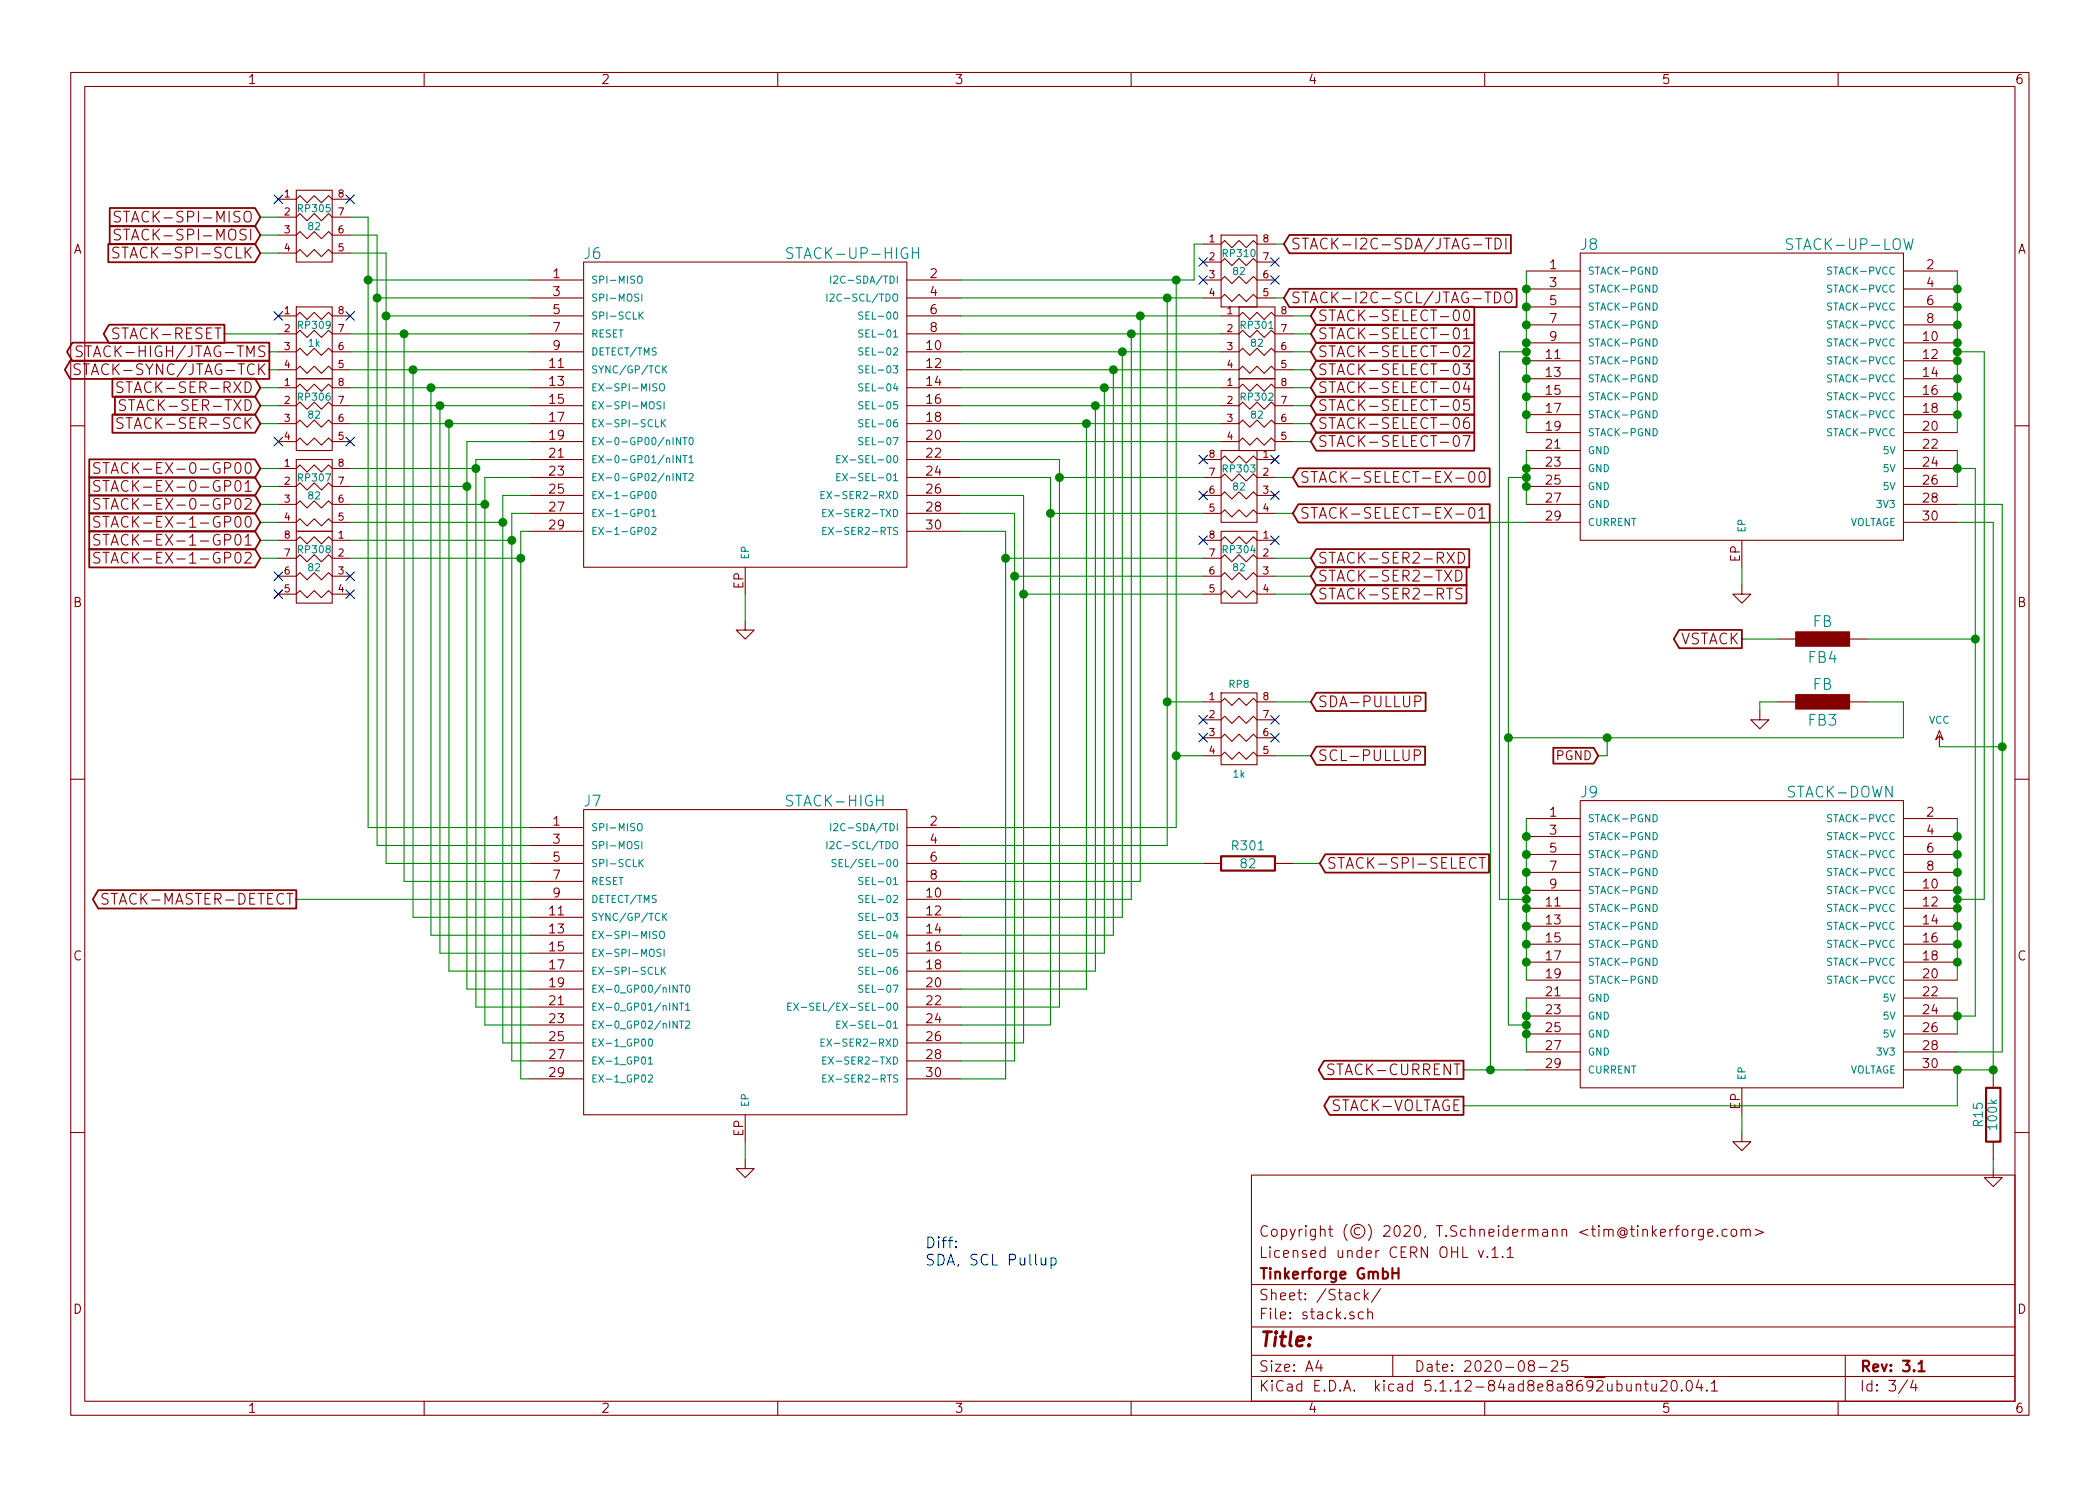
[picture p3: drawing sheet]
EESchema Schematic File Version 4
EELAYER 30 0
EELAYER END
$Descr A4 11693 8268
encoding utf-8
Sheet 3 4
Title ""
Date "2020-08-25"
Rev "3.1"
Comp "Tinkerforge GmbH"
Comment1 "Licensed under CERN OHL v.1.1"
Comment2 "Copyright (©) 2020, T.Schneidermann <tim@tinkerforge.com>"
Comment3 ""
Comment4 ""
$EndDescr
$Comp
L tinkerforge:VCC #PWR073
U 1 1
P 10800 4150
F 0 "#PWR073" H 10800 4350 40  0001 C CNN
F 1 "VCC" H 10800 4300 40  0000 C CNN
F 2 "" H 10800 4150 60  0001 C CNN
F 3 "" H 10800 4150 60  0001 C CNN
	1    10800 4150
	1    0    0    -1  
$EndComp
Connection ~ 11100 5950
Wire Wire Line
	11100 6500 11100 6450
Wire Wire Line
	7100 3900 7300 3900
Wire Wire Line
	6700 4200 6550 4200
Wire Wire Line
	1650 5000 2950 5000
Wire Wire Line
	5600 2950 5600 3100
Wire Wire Line
	5600 6000 5350 6000
Wire Wire Line
	5350 5800 5700 5800
Wire Wire Line
	5700 5800 5700 3300
Wire Wire Line
	5900 2550 5900 2650
Wire Wire Line
	5900 5600 5350 5600
Connection ~ 6100 2250
Wire Wire Line
	6100 2250 6100 5400
Wire Wire Line
	6100 5400 5350 5400
Connection ~ 6200 2050
Wire Wire Line
	6200 2050 6200 5200
Wire Wire Line
	6200 5200 5350 5200
Connection ~ 6300 1850
Wire Wire Line
	6300 1850 6300 5000
Wire Wire Line
	6300 5000 5350 5000
Wire Wire Line
	6550 4600 5350 4600
Wire Wire Line
	2950 2150 2400 2150
Wire Wire Line
	2950 1850 2250 1850
Wire Wire Line
	2950 2250 2450 2250
Wire Wire Line
	5350 2850 5650 2850
Wire Wire Line
	2950 5300 2450 5300
Wire Wire Line
	2450 5300 2450 2250
Wire Wire Line
	2600 5500 2950 5500
Wire Wire Line
	2950 5700 2700 5700
Wire Wire Line
	2700 5700 2700 2800
Wire Wire Line
	2950 5900 2850 5900
Wire Wire Line
	2850 5900 2850 3000
Wire Wire Line
	4150 3450 4150 3300
Wire Wire Line
	9700 3250 9700 3150
Wire Wire Line
	10900 2800 11150 2800
Wire Wire Line
	11150 2800 11150 4150
Wire Wire Line
	11150 5850 10900 5850
Wire Wire Line
	10900 5650 11000 5650
Wire Wire Line
	2950 4600 2050 4600
Wire Wire Line
	2050 4600 2050 1550
Wire Wire Line
	2950 4800 2150 4800
Wire Wire Line
	2150 4800 2150 1750
Wire Wire Line
	2950 1750 2150 1750
Wire Wire Line
	8350 1950 8350 5000
Connection ~ 11000 3550
Connection ~ 8300 5950
Wire Wire Line
	8300 5950 8300 2900
Wire Wire Line
	8300 2900 8500 2900
Wire Wire Line
	10900 6150 10900 5950
Wire Wire Line
	10900 6150 8150 6150
Connection ~ 8500 1950
Wire Wire Line
	8350 1950 8500 1950
Connection ~ 8500 5000
Wire Wire Line
	8350 5000 8500 5000
Connection ~ 8500 2650
Wire Wire Line
	8500 2650 8400 2650
Connection ~ 8500 5700
Wire Wire Line
	8400 5700 8500 5700
Connection ~ 8500 5750
Connection ~ 10900 4750
Connection ~ 10900 4950
Connection ~ 10900 5150
Connection ~ 10900 5350
Connection ~ 8500 5350
Connection ~ 8500 5250
Wire Wire Line
	8500 5450 8500 5350
Connection ~ 8500 5050
Connection ~ 8500 5150
Connection ~ 8500 4950
Connection ~ 8500 4750
Connection ~ 10900 2600
Connection ~ 8500 2700
Wire Wire Line
	8500 2500 8500 2600
Connection ~ 10900 2200
Connection ~ 10900 2000
Connection ~ 10900 1700
Connection ~ 8500 2200
Connection ~ 8500 2000
Connection ~ 8500 1800
Connection ~ 8500 1600
Connection ~ 8500 1700
Connection ~ 8500 1900
Connection ~ 8500 2100
Wire Wire Line
	8500 1500 8500 1600
Connection ~ 8500 2300
Connection ~ 10900 1600
Connection ~ 10900 1800
Connection ~ 10900 1900
Connection ~ 10900 2100
Wire Wire Line
	10900 1500 10900 1600
Connection ~ 10900 2300
Connection ~ 8500 2600
Wire Wire Line
	10900 2500 10900 2600
Connection ~ 8500 4650
Connection ~ 8500 4850
Connection ~ 10900 5250
Connection ~ 10900 5050
Connection ~ 10900 4850
Wire Wire Line
	10900 5450 10900 5350
Connection ~ 10900 4650
Connection ~ 10900 5650
Wire Wire Line
	8500 5850 8500 5750
Connection ~ 8500 5650
Wire Wire Line
	10900 5000 11050 5000
Connection ~ 10900 5000
Wire Wire Line
	11050 5000 11050 1950
Wire Wire Line
	11050 1950 10900 1950
Connection ~ 10900 1950
Wire Wire Line
	8150 5950 8300 5950
Wire Wire Line
	10900 2900 11100 2900
Wire Wire Line
	11100 2900 11100 5950
Wire Wire Line
	11100 5950 10900 5950
Wire Wire Line
	2950 1650 2100 1650
Wire Wire Line
	2250 1850 2250 4900
Wire Wire Line
	2250 4900 2950 4900
Connection ~ 2250 1850
Wire Wire Line
	2100 1650 2100 4700
Wire Wire Line
	2100 4700 2950 4700
Wire Wire Line
	10900 2600 11000 2600
Wire Wire Line
	11000 2600 11000 3550
Wire Wire Line
	10900 5550 10900 5650
Wire Wire Line
	10800 4150 11150 4150
Connection ~ 11150 4150
Wire Wire Line
	9700 6300 9700 6200
Wire Wire Line
	4150 6450 4150 6350
Wire Wire Line
	2900 2950 2900 3100
Wire Wire Line
	2900 6000 2950 6000
Wire Wire Line
	2800 2750 2800 2900
Wire Wire Line
	2800 5800 2950 5800
Wire Wire Line
	2650 5600 2950 5600
Wire Wire Line
	2500 2350 2500 5400
Wire Wire Line
	2500 5400 2950 5400
Wire Wire Line
	2950 5200 2400 5200
Wire Wire Line
	2400 5200 2400 2150
Wire Wire Line
	5350 2750 5700 2750
Wire Wire Line
	5350 2950 5600 2950
Wire Wire Line
	2950 2450 2600 2450
Connection ~ 10900 5950
Wire Wire Line
	5350 1750 6350 1750
Wire Wire Line
	5350 4700 6500 4700
Wire Wire Line
	5350 4900 6350 4900
Wire Wire Line
	6350 4900 6350 1750
Connection ~ 6350 1750
Wire Wire Line
	5350 5100 6250 5100
Wire Wire Line
	6250 5100 6250 1950
Connection ~ 6250 1950
Wire Wire Line
	5350 5300 6150 5300
Wire Wire Line
	6150 5300 6150 2150
Connection ~ 6150 2150
Wire Wire Line
	5350 5500 6050 5500
Wire Wire Line
	6050 5500 6050 2350
Connection ~ 6050 2350
Wire Wire Line
	5350 5700 5850 5700
Wire Wire Line
	5350 2550 5900 2550
Wire Wire Line
	5850 5700 5850 2850
Wire Wire Line
	5350 5900 5650 5900
Wire Wire Line
	5650 5900 5650 3200
Wire Wire Line
	2300 2050 2300 5100
Wire Wire Line
	2300 5100 2950 5100
Wire Wire Line
	7100 4200 7300 4200
Wire Wire Line
	6700 3900 6500 3900
$Comp
L tinkerforge:GND #PWR074
U 1 1
P 11100 6500
F 0 "#PWR074" H 11100 6500 30  0001 C CNN
F 1 "GND" H 11100 6430 30  0001 C CNN
F 2 "" H 11100 6500 60  0001 C CNN
F 3 "" H 11100 6500 60  0001 C CNN
	1    11100 6500
	1    0    0    -1  
$EndComp
$Comp
L tinkerforge:R R15
U 1 1
P 11100 6200
F 0 "R15" V 11180 6200 50  0000 C CNN
F 1 "100k" V 11100 6200 50  0000 C CNN
F 2 "R0603" H 11100 6200 60  0001 C CNN
F 3 "" H 11100 6200 60  0001 C CNN
	1    11100 6200
	-1   0    0    1   
$EndComp
NoConn ~ 6700 4000
NoConn ~ 6700 4100
NoConn ~ 7100 4000
NoConn ~ 7100 4100
$Comp
L tinkerforge:R_PACK4 RP8
U 1 1
P 6900 4250
F 0 "RP8" H 6900 4700 40  0000 C CNN
F 1 "1k" H 6900 4200 40  0000 C CNN
F 2 "kicad-libraries:4X0402" H 6900 4250 60  0001 C CNN
F 3 "" H 6900 4250 60  0001 C CNN
	1    6900 4250
	1    0    0    -1  
$EndComp
Text GLabel 7300 4200 2    60   Input ~ 0
SCL-PULLUP
Text GLabel 7300 3900 2    60   Input ~ 0
SDA-PULLUP
Text GLabel 1450 2800 0    60   Input ~ 0
STACK-EX-0-GP02
Text GLabel 1450 2900 0    60   Input ~ 0
STACK-EX-1-GP00
$Comp
L tinkerforge:GND #PWR075
U 1 1
P 4150 6450
F 0 "#PWR075" H 4150 6450 30  0001 C CNN
F 1 "GND" H 4150 6380 30  0001 C CNN
F 2 "" H 4150 6450 60  0001 C CNN
F 3 "" H 4150 6450 60  0001 C CNN
	1    4150 6450
	1    0    0    -1  
$EndComp
$Comp
L tinkerforge:GND #PWR076
U 1 1
P 4150 3450
F 0 "#PWR076" H 4150 3450 30  0001 C CNN
F 1 "GND" H 4150 3380 30  0001 C CNN
F 2 "" H 4150 3450 60  0001 C CNN
F 3 "" H 4150 3450 60  0001 C CNN
	1    4150 3450
	1    0    0    -1  
$EndComp
$Comp
L tinkerforge:GND #PWR077
U 1 1
P 9700 6300
F 0 "#PWR077" H 9700 6300 30  0001 C CNN
F 1 "GND" H 9700 6230 30  0001 C CNN
F 2 "" H 9700 6300 60  0001 C CNN
F 3 "" H 9700 6300 60  0001 C CNN
	1    9700 6300
	1    0    0    -1  
$EndComp
$Comp
L tinkerforge:GND #PWR078
U 1 1
P 9700 3250
F 0 "#PWR078" H 9700 3250 30  0001 C CNN
F 1 "GND" H 9700 3180 30  0001 C CNN
F 2 "" H 9700 3250 60  0001 C CNN
F 3 "" H 9700 3250 60  0001 C CNN
	1    9700 3250
	1    0    0    -1  
$EndComp
Text GLabel 1650 5000 0    60   Output ~ 0
STACK-MASTER-DETECT
Text GLabel 7300 3300 2    60   Input ~ 0
STACK-SER2-RTS
$Comp
L tinkerforge:STACK-DOWN-1 J7
U 1 1
P 4150 5300
F 0 "J7" H 3300 6150 60  0000 C CNN
F 1 "STACK-HIGH" H 4650 6150 60  0000 C CNN
F 2 "BTB08-ACS-BTM" H 4150 5300 60  0001 C CNN
F 3 "" H 4150 5300 60  0001 C CNN
	1    4150 5300
	1    0    0    -1  
$EndComp
Text GLabel 1450 3100 0    60   Input ~ 0
STACK-EX-1-GP02
Text GLabel 7350 4800 2    60   Input ~ 0
STACK-SPI-SELECT
Text GLabel 1500 2050 0    60   Output ~ 0
STACK-SYNC/JTAG-TCK
Text GLabel 1500 1950 0    60   Output ~ 0
STACK-HIGH/JTAG-TMS
Text GLabel 8150 6150 0    60   Output ~ 0
STACK-VOLTAGE
Text GLabel 8150 5950 0    60   Output ~ 0
STACK-CURRENT
$Comp
L tinkerforge:STACK-UP-2 J8
U 1 1
P 9700 2200
F 0 "J8" H 8850 3050 60  0000 C CNN
F 1 "STACK-UP-LOW" H 10300 3050 60  0000 C CNN
F 2 "BTB08-ACS-TOP" H 9700 2200 60  0001 C CNN
F 3 "" H 9700 2200 60  0001 C CNN
	1    9700 2200
	1    0    0    -1  
$EndComp
$Comp
L tinkerforge:STACK-DOWN-2 J9
U 1 1
P 9700 5250
F 0 "J9" H 8850 6100 60  0000 C CNN
F 1 "STACK-DOWN" H 10250 6100 60  0000 C CNN
F 2 "BTB08-ACS-BTM" H 9700 5250 60  0001 C CNN
F 3 "" H 9700 5250 60  0001 C CNN
	1    9700 5250
	1    0    0    -1  
$EndComp
Text GLabel 7300 3200 2    60   Input ~ 0
STACK-SER2-TXD
Text GLabel 7300 3100 2    60   Input ~ 0
STACK-SER2-RXD
Text GLabel 1250 1850 0    60   Output ~ 0
STACK-RESET
Text GLabel 1450 3000 0    60   Input ~ 0
STACK-EX-1-GP01
Text GLabel 7200 2850 2    60   Input ~ 0
STACK-SELECT-EX-01
Text GLabel 7200 2650 2    60   Input ~ 0
STACK-SELECT-EX-00
Text GLabel 7300 2450 2    60   Input ~ 0
STACK-SELECT-07
Text GLabel 7300 2350 2    60   Input ~ 0
STACK-SELECT-06
Text GLabel 7300 2250 2    60   Input ~ 0
STACK-SELECT-05
Text GLabel 7300 2150 2    60   Input ~ 0
STACK-SELECT-04
Text GLabel 7300 2050 2    60   Input ~ 0
STACK-SELECT-03
Text GLabel 7300 1950 2    60   Input ~ 0
STACK-SELECT-02
Text GLabel 7300 1850 2    60   Input ~ 0
STACK-SELECT-01
Text GLabel 7300 1750 2    60   Input ~ 0
STACK-SELECT-00
Text GLabel 1450 2700 0    60   Input ~ 0
STACK-EX-0-GP01
Text GLabel 1450 2600 0    60   Input ~ 0
STACK-EX-0-GP00
Text GLabel 1450 2350 0    60   Input ~ 0
STACK-SER-SCK
Text GLabel 1450 2250 0    60   Input ~ 0
STACK-SER-TXD
Text GLabel 1450 2150 0    60   Input ~ 0
STACK-SER-RXD
Text GLabel 7150 1650 2    60   Input ~ 0
STACK-I2C-SCL/JTAG-TDO
Text GLabel 7150 1350 2    60   Input ~ 0
STACK-I2C-SDA/JTAG-TDI
Text GLabel 1450 1400 0    60   Input ~ 0
STACK-SPI-SCLK
Text GLabel 1450 1300 0    60   Input ~ 0
STACK-SPI-MOSI
Text GLabel 1450 1200 0    60   Input ~ 0
STACK-SPI-MISO
$Comp
L tinkerforge:GND #PWR079
U 1 1
P 9800 3950
F 0 "#PWR079" H 9800 3950 30  0001 C CNN
F 1 "GND" H 9800 3880 30  0001 C CNN
F 2 "" H 9800 3950 60  0001 C CNN
F 3 "" H 9800 3950 60  0001 C CNN
	1    9800 3950
	1    0    0    -1  
$EndComp
Text GLabel 9700 3550 0    60   Output ~ 0
VSTACK
$Comp
L tinkerforge:STACK-UP-1 J6
U 1 1
P 4150 2250
F 0 "J6" H 3300 3100 60  0000 C CNN
F 1 "STACK-UP-HIGH" H 4750 3100 60  0000 C CNN
F 2 "BTB08-ACS-TOP" H 4150 2250 60  0001 C CNN
F 3 "" H 4150 2250 60  0001 C CNN
	1    4150 2250
	1    0    0    -1  
$EndComp
$Comp
L tinkerforge:INDUCT FB3
U 1 1
P 10150 3900
F 0 "FB3" V 10250 3900 60  0000 C CNN
F 1 "FB" V 10050 3900 60  0000 C CNN
F 2 "C0603" H 10150 3900 60  0001 C CNN
F 3 "" H 10150 3900 60  0001 C CNN
	1    10150 3900
	0    1    1    0   
$EndComp
$Comp
L tinkerforge:INDUCT FB4
U 1 1
P 10150 3550
F 0 "FB4" V 10250 3550 60  0000 C CNN
F 1 "FB" V 10050 3550 60  0000 C CNN
F 2 "kicad-libraries:R0603F" H 10150 3550 60  0001 C CNN
F 3 "" H 10150 3550 60  0001 C CNN
	1    10150 3550
	0    1    1    0   
$EndComp
Text Notes 5150 7050 0    60   ~ 0
Diff:\nSDA, SCL Pullup
Wire Wire Line
	6550 4200 6550 4600
Wire Wire Line
	6100 2250 5350 2250
Wire Wire Line
	6200 2050 5350 2050
Wire Wire Line
	6300 1850 5350 1850
Wire Wire Line
	2700 2650 2950 2650
Wire Wire Line
	2850 2850 2950 2850
Wire Wire Line
	2050 1550 2950 1550
Wire Wire Line
	11000 3550 11000 5650
Wire Wire Line
	8300 5950 8500 5950
Wire Wire Line
	8500 1950 8500 2000
Wire Wire Line
	8500 5000 8500 4950
Wire Wire Line
	8500 2650 8500 2700
Wire Wire Line
	8500 5700 8500 5650
Wire Wire Line
	8500 5750 8500 5700
Wire Wire Line
	10900 4750 10900 4650
Wire Wire Line
	10900 4950 10900 4850
Wire Wire Line
	10900 5150 10900 5050
Wire Wire Line
	10900 5350 10900 5250
Wire Wire Line
	8500 5350 8500 5250
Wire Wire Line
	8500 5250 8500 5150
Wire Wire Line
	8500 5050 8500 5000
Wire Wire Line
	8500 5150 8500 5050
Wire Wire Line
	8500 4950 8500 4850
Wire Wire Line
	8500 4750 8500 4650
Wire Wire Line
	10900 2600 10900 2700
Wire Wire Line
	8500 2700 8500 2800
Wire Wire Line
	10900 2200 10900 2300
Wire Wire Line
	10900 2000 10900 2100
Wire Wire Line
	10900 1700 10900 1800
Wire Wire Line
	8500 2200 8500 2300
Wire Wire Line
	8500 2000 8500 2100
Wire Wire Line
	8500 1800 8500 1900
Wire Wire Line
	8500 1600 8500 1700
Wire Wire Line
	8500 1700 8500 1800
Wire Wire Line
	8500 1900 8500 1950
Wire Wire Line
	8500 2100 8500 2200
Wire Wire Line
	8500 2300 8500 2400
Wire Wire Line
	10900 1600 10900 1700
Wire Wire Line
	10900 1800 10900 1900
Wire Wire Line
	10900 1900 10900 1950
Wire Wire Line
	10900 2100 10900 2200
Wire Wire Line
	10900 2300 10900 2400
Wire Wire Line
	8500 2600 8500 2650
Wire Wire Line
	8500 4650 8500 4550
Wire Wire Line
	8500 4850 8500 4750
Wire Wire Line
	10900 5250 10900 5150
Wire Wire Line
	10900 5050 10900 5000
Wire Wire Line
	10900 4850 10900 4750
Wire Wire Line
	10900 4650 10900 4550
Wire Wire Line
	10900 5650 10900 5750
Wire Wire Line
	8500 5650 8500 5550
Wire Wire Line
	10900 5000 10900 4950
Wire Wire Line
	10900 1950 10900 2000
Wire Wire Line
	11150 4150 11150 5850
Wire Wire Line
	2900 2950 2950 2950
Wire Wire Line
	2800 2750 2950 2750
Wire Wire Line
	2650 2550 2950 2550
Wire Wire Line
	2500 2350 2950 2350
Wire Wire Line
	6250 1950 5350 1950
Wire Wire Line
	6150 2150 5350 2150
Wire Wire Line
	6050 2350 5350 2350
Wire Wire Line
	5850 2650 5350 2650
Wire Wire Line
	2300 2050 2950 2050
$Comp
L tinkerforge:R_PACK4 RP301
U 1 1
P 7000 2100
F 0 "RP301" H 7000 2400 40  0000 C CNN
F 1 "82" H 7000 2300 40  0000 C CNN
F 2 "kicad-libraries:4X0402" H 7000 2100 60  0001 C CNN
F 3 "" H 7000 2100 60  0001 C CNN
	1    7000 2100
	1    0    0    -1  
$EndComp
$Comp
L tinkerforge:R_PACK4 RP302
U 1 1
P 7000 2500
F 0 "RP302" H 7000 2800 40  0000 C CNN
F 1 "82" H 7000 2700 40  0000 C CNN
F 2 "kicad-libraries:4X0402" H 7000 2500 60  0001 C CNN
F 3 "" H 7000 2500 60  0001 C CNN
	1    7000 2500
	1    0    0    -1  
$EndComp
Wire Wire Line
	6350 1750 6800 1750
Wire Wire Line
	6300 1850 6800 1850
Wire Wire Line
	6250 1950 6800 1950
Wire Wire Line
	6200 2050 6800 2050
Wire Wire Line
	6050 2350 6800 2350
Wire Wire Line
	5350 2450 6800 2450
Wire Wire Line
	7300 2450 7200 2450
Wire Wire Line
	7200 2350 7300 2350
Wire Wire Line
	7300 2250 7200 2250
Wire Wire Line
	7200 2150 7300 2150
Wire Wire Line
	7300 2050 7200 2050
Wire Wire Line
	7200 1950 7300 1950
Wire Wire Line
	7300 1850 7200 1850
Wire Wire Line
	7200 1750 7300 1750
$Comp
L tinkerforge:R_PACK4 RP303
U 1 1
P 6900 2900
F 0 "RP303" H 6900 3200 40  0000 C CNN
F 1 "82" H 6900 3100 40  0000 C CNN
F 2 "kicad-libraries:4X0402" H 6900 2900 60  0001 C CNN
F 3 "" H 6900 2900 60  0001 C CNN
	1    6900 2900
	-1   0    0    -1  
$EndComp
Wire Wire Line
	6500 4700 6500 3900
Wire Wire Line
	6150 2150 6800 2150
Wire Wire Line
	6100 2250 6800 2250
$Comp
L tinkerforge:R_PACK4 RP304
U 1 1
P 6900 3350
F 0 "RP304" H 6900 3650 40  0000 C CNN
F 1 "82" H 6900 3550 40  0000 C CNN
F 2 "kicad-libraries:4X0402" H 6900 3350 60  0001 C CNN
F 3 "" H 6900 3350 60  0001 C CNN
	1    6900 3350
	-1   0    0    -1  
$EndComp
Wire Wire Line
	6700 3100 5600 3100
Connection ~ 5600 3100
Wire Wire Line
	5600 3100 5600 6000
Wire Wire Line
	6700 3200 5650 3200
Connection ~ 5650 3200
Wire Wire Line
	5650 3200 5650 2850
Wire Wire Line
	6700 3300 5700 3300
Connection ~ 5700 3300
Wire Wire Line
	5700 3300 5700 2750
Wire Wire Line
	7100 3300 7300 3300
Wire Wire Line
	7300 3200 7100 3200
Wire Wire Line
	7300 3100 7100 3100
Wire Wire Line
	6700 2850 5850 2850
Connection ~ 5850 2850
Wire Wire Line
	5850 2850 5850 2650
Wire Wire Line
	7200 2850 7100 2850
NoConn ~ 6700 2550
NoConn ~ 6700 2750
NoConn ~ 7100 2750
NoConn ~ 7100 2550
NoConn ~ 6700 3000
NoConn ~ 7100 3000
$Comp
L tinkerforge:R_PACK4 RP305
U 1 1
P 1750 1450
F 0 "RP305" H 1750 1750 40  0000 C CNN
F 1 "82" H 1750 1650 40  0000 C CNN
F 2 "kicad-libraries:4X0402" H 1750 1450 60  0001 C CNN
F 3 "" H 1750 1450 60  0001 C CNN
	1    1750 1450
	1    0    0    -1  
$EndComp
$Comp
L tinkerforge:R_PACK4 RP306
U 1 1
P 1750 2500
F 0 "RP306" H 1750 2800 40  0000 C CNN
F 1 "82" H 1750 2700 40  0000 C CNN
F 2 "kicad-libraries:4X0402" H 1750 2500 60  0001 C CNN
F 3 "" H 1750 2500 60  0001 C CNN
	1    1750 2500
	1    0    0    -1  
$EndComp
Wire Wire Line
	1550 1400 1450 1400
Wire Wire Line
	1550 1300 1450 1300
Wire Wire Line
	1550 1200 1450 1200
Wire Wire Line
	1450 2150 1550 2150
Wire Wire Line
	1450 2250 1550 2250
Wire Wire Line
	1450 2350 1550 2350
Wire Wire Line
	1950 2150 2400 2150
Connection ~ 2400 2150
Wire Wire Line
	2450 2250 1950 2250
Connection ~ 2450 2250
Wire Wire Line
	1950 2350 2500 2350
Connection ~ 2500 2350
$Comp
L tinkerforge:R_PACK4 RP307
U 1 1
P 1750 2950
F 0 "RP307" H 1750 3250 40  0000 C CNN
F 1 "82" H 1750 3150 40  0000 C CNN
F 2 "kicad-libraries:4X0402" H 1750 2950 60  0001 C CNN
F 3 "" H 1750 2950 60  0001 C CNN
	1    1750 2950
	1    0    0    -1  
$EndComp
$Comp
L tinkerforge:R_PACK4 RP308
U 1 1
P 1750 3350
F 0 "RP308" H 1750 3650 40  0000 C CNN
F 1 "82" H 1750 3550 40  0000 C CNN
F 2 "kicad-libraries:4X0402" H 1750 3350 60  0001 C CNN
F 3 "" H 1750 3350 60  0001 C CNN
	1    1750 3350
	-1   0    0    -1  
$EndComp
Wire Wire Line
	1450 2600 1550 2600
Wire Wire Line
	1550 2700 1450 2700
Wire Wire Line
	1450 2800 1550 2800
Wire Wire Line
	1550 2900 1450 2900
Wire Wire Line
	1450 3000 1550 3000
Wire Wire Line
	1550 3100 1450 3100
Wire Wire Line
	1950 3100 2900 3100
Connection ~ 2900 3100
Wire Wire Line
	2900 3100 2900 6000
Wire Wire Line
	2850 3000 1950 3000
Connection ~ 2850 3000
Wire Wire Line
	2850 3000 2850 2850
Wire Wire Line
	1950 2900 2800 2900
Connection ~ 2800 2900
Wire Wire Line
	2800 2900 2800 5800
Wire Wire Line
	1950 2800 2700 2800
Connection ~ 2700 2800
Wire Wire Line
	2700 2800 2700 2650
NoConn ~ 1950 2450
NoConn ~ 1550 2450
NoConn ~ 1550 3200
NoConn ~ 1550 3300
NoConn ~ 1950 3300
NoConn ~ 1950 3200
NoConn ~ 1950 1100
NoConn ~ 1550 1100
Wire Wire Line
	10600 3900 10600 4100
Wire Wire Line
	10600 4100 8950 4100
Connection ~ 8400 4100
Wire Wire Line
	8400 4100 8400 5700
Wire Wire Line
	9800 3900 9900 3900
Wire Wire Line
	8400 2650 8400 4100
Wire Wire Line
	9800 3950 9800 3900
Wire Wire Line
	5350 1650 6500 1650
Wire Wire Line
	5350 1550 6550 1550
Wire Wire Line
	6500 3900 6500 1650
Connection ~ 6500 3900
Connection ~ 6500 1650
Wire Wire Line
	6550 4200 6550 1550
Connection ~ 6550 4200
Connection ~ 6550 1550
Wire Wire Line
	6550 1550 6650 1550
Wire Wire Line
	7200 2650 7100 2650
Wire Wire Line
	6700 2650 5900 2650
Connection ~ 5900 2650
Wire Wire Line
	5900 2650 5900 5600
$Comp
L tinkerforge:R_PACK4 RP310
U 1 1
P 6900 1700
F 0 "RP310" H 6900 2000 40  0000 C CNN
F 1 "82" H 6900 1900 40  0000 C CNN
F 2 "kicad-libraries:4X0402" H 6900 1700 60  0001 C CNN
F 3 "" H 6900 1700 60  0001 C CNN
	1    6900 1700
	1    0    0    -1  
$EndComp
Wire Wire Line
	7150 1650 7100 1650
Wire Wire Line
	6500 1650 6700 1650
Wire Wire Line
	6650 1550 6650 1350
Wire Wire Line
	6650 1350 6700 1350
Wire Wire Line
	7100 1350 7150 1350
NoConn ~ 6700 1450
NoConn ~ 6700 1550
NoConn ~ 7100 1550
NoConn ~ 7100 1450
$Comp
L tinkerforge:R_PACK4 RP309
U 1 1
P 1750 2100
F 0 "RP309" H 1750 2400 40  0000 C CNN
F 1 "1k" H 1750 2300 40  0000 C CNN
F 2 "kicad-libraries:4X0402" H 1750 2100 60  0001 C CNN
F 3 "" H 1750 2100 60  0001 C CNN
	1    1750 2100
	1    0    0    -1  
$EndComp
Wire Wire Line
	2300 2050 1950 2050
Connection ~ 2300 2050
Wire Wire Line
	1950 1950 2950 1950
Wire Wire Line
	1950 1850 2250 1850
Wire Wire Line
	2050 1550 2050 1200
Wire Wire Line
	2050 1200 1950 1200
Connection ~ 2050 1550
Wire Wire Line
	2100 1650 2100 1300
Wire Wire Line
	2100 1300 1950 1300
Connection ~ 2100 1650
Wire Wire Line
	2150 1750 2150 1400
Wire Wire Line
	2150 1400 1950 1400
Connection ~ 2150 1750
Wire Wire Line
	1550 1850 1250 1850
Wire Wire Line
	1550 1950 1500 1950
Wire Wire Line
	1550 2050 1500 2050
NoConn ~ 1550 1750
NoConn ~ 1950 1750
Wire Wire Line
	9700 3550 9900 3550
Wire Wire Line
	10400 3550 11000 3550
Wire Wire Line
	10400 3900 10600 3900
Wire Wire Line
	2650 2550 2650 2600
Wire Wire Line
	1950 2700 2600 2700
Connection ~ 2600 2700
Wire Wire Line
	2600 2700 2600 5500
Wire Wire Line
	2600 2450 2600 2700
Wire Wire Line
	2650 2600 1950 2600
Connection ~ 2650 2600
Wire Wire Line
	2650 2600 2650 5600
Text GLabel 8900 4200 0    50   Input ~ 0
PGND
Wire Wire Line
	8950 4100 8950 4200
Wire Wire Line
	8950 4200 8900 4200
Connection ~ 8950 4100
Wire Wire Line
	8950 4100 8400 4100
$Comp
L tinkerforge:R R301
U 1 1
P 6950 4800
F 0 "R301" V 6850 4800 50  0000 C CNN
F 1 "82" V 6950 4800 50  0000 C CNN
F 2 "kicad-libraries:R0402E" V 6826 4800 60  0001 C CNN
F 3 "" H 6950 4800 60  0000 C CNN
	1    6950 4800
	0    1    1    0   
$EndComp
Wire Wire Line
	7350 4800 7200 4800
Wire Wire Line
	6700 4800 5350 4800
$EndSCHEMATC
